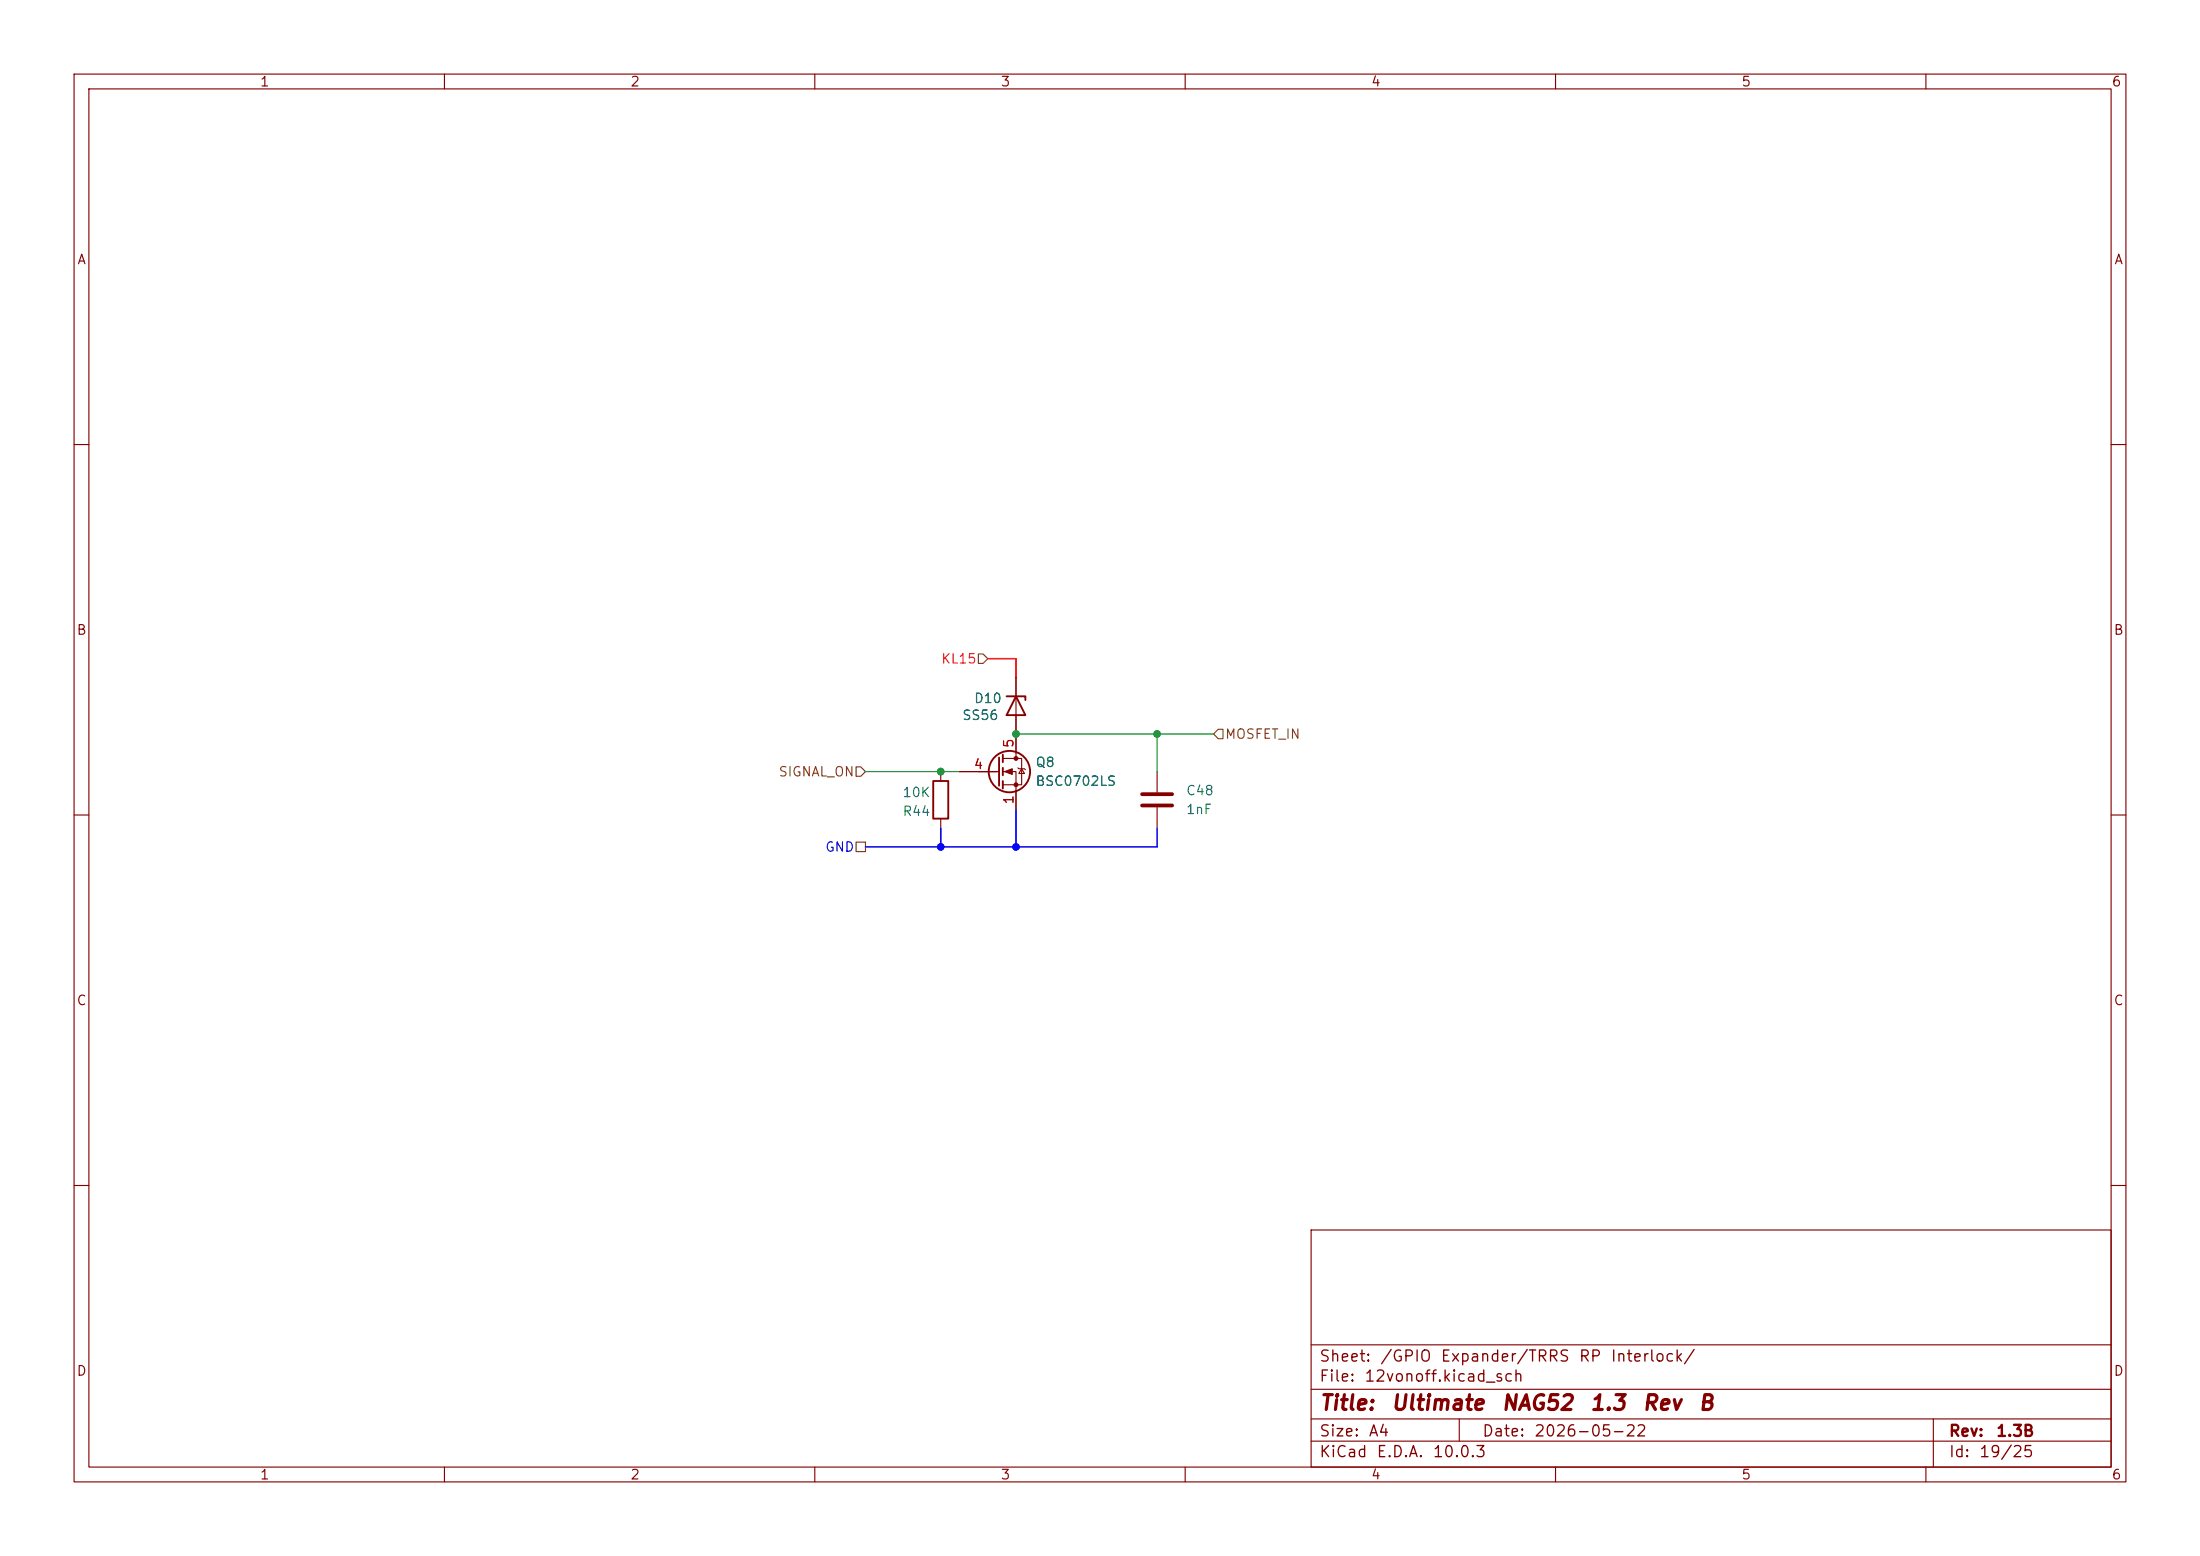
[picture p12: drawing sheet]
<svg xmlns="http://www.w3.org/2000/svg" width="297mm" height="210mm" viewBox="0 0 297 210" stroke-linecap="round" stroke-linejoin="round" font-family="sans-serif">
<g fill="none" stroke="#840000" stroke-width=".15">
<path d="M10 10h277v190h-277zM12 12h273v186h-273zM60 10v2M110 10v2M160 10v2M210 10v2M260 10v2M10 60h2M285 60h2M137.2 91.4v11M10 110h2M127 104.1v1.3"/>
<path d="M127 110.5v1.3M129.5 104.1h5.4M135.4 102.4h2.5v3.5h-2.5M135.4 104.1h1.8v5.1M137.4 103.6l.1 .2h.8l.1 .1M137.9 103.8l.4 .6h-.8zM156.2 104.1v2.8M156.2 109v2.8M285 110h2M10 160h2M177 166h108v32h-108zM285 160h2"/>
<path d="M60 198v2M110 198v2M160 198v2M177 194.5h108M177 191.5h108M177 187.5h108M177 181.5h108M197 191.5v3M210 198v2M260 198v2M261 191.5v6.5"/>
</g>
<g fill="none" stroke="#840000" stroke-width=".25">
<path d="M135.9 94h2.5v.5M137.2 94l1.2 2.5h-2.5zM126 105.4h2v5.1h-2zM134.9 102.2v3.8M135.4 101.9v1M135.4 103.6v1M135.4 105.4v1"/>
<circle cx="136.3" cy="104.1" r="2.79"/>
</g>
<path d="M154.2 108.7h4M154.2 107.2h4" fill="none" stroke="#840000" stroke-width=".51"/>
<g fill="#840000" stroke="#840000" stroke-width=".15">
<path d="M135.6 104.1l1.1-.3v.7z"/>
<circle cx="137.2" cy="102.4" r=".25"/>
<circle cx="137.2" cy="105.9" r=".25"/>
</g>
<path d="M132.1 88.3h.6l.6 .6-.6 .6h-.6zM164.5 98.4h.6v1.3h-.6l-.7-.6zM115.6 113.7h1.2v1.2h-1.2zM115.6 103.5h.6l.6 .6-.6 .7h-.6z" fill="none" stroke="#725600" stroke-width=".15"/>
<path d="M133.3 88.9h3.9v2.5" fill="none" stroke="#f00" stroke-width=".2"/>
<path d="M127 111.8v2.5M137.2 109.2v5.1M156.2 111.8v2.5h-39.4" fill="none" stroke="#00f" stroke-width=".2"/>
<path d="M137.2 99.1h26.6M156.2 99.1v5M116.8 104.1h12.7" fill="none" stroke="#009600" stroke-width=".15"/>
<g fill="#00f" stroke="#00f" stroke-width=".14">
<circle cx="127" cy="114.3" r=".46"/>
<circle cx="137.2" cy="114.3" r=".46"/>
</g>
<g fill="#009600" stroke="#009600" stroke-width=".14">
<circle cx="137.2" cy="99.1" r=".46"/>
<circle cx="127" cy="104.1" r=".46"/>
<circle cx="156.2" cy="99.1" r=".46"/>
</g>
<g font-size="2" fill="#840000">
<text x="178" y="190.8">Title:</text>
<text x="187.7" y="190.8">Ultimate</text>
<text x="202.6" y="190.8">NAG52</text>
<text x="214.5" y="190.8">1.3</text>
<text x="221.6" y="190.8">Rev</text>
<text x="229.2" y="190.8">B</text>
</g>
<g font-size="1.5" fill="#840000">
<text x="178" y="184.2">Sheet:</text>
<text x="186.2" y="184.2">/GPIO</text>
<text x="194.4" y="184.2">Expander/TRRS</text>
<text x="213" y="184.2">RP</text>
<text x="217.3" y="184.2">Interlock/</text>
<text x="178" y="186.9">File:</text>
<text x="184.1" y="186.9">12vonoff.kicad_sch</text>
<text x="178" y="197.1">KiCad</text>
<text x="178" y="194.3">Size:</text>
<text x="184.7" y="194.3">A4</text>
<text x="185.7" y="197.1">E.D.A.</text>
<text x="193.3" y="197.1">10.0.3</text>
<text x="200" y="194.3">Date:</text>
<text x="207" y="194.3">2026-05-22</text>
<text x="263" y="194.3">Rev:</text>
<text x="263" y="197.1">Id:</text>
<text x="267.1" y="197.1">19/25</text>
<text x="269.4" y="194.3">1.3B</text>
</g>
<g font-size="1.3" fill="#840000">
<text x="35" y="12">1</text>
<text x="85" y="12">2</text>
<text x="135" y="12">3</text>
<text x="185" y="12">4</text>
<text x="235" y="12">5</text>
<text x="285" y="12">6</text>
<text x="10.3" y="36">A</text>
<text x="285.3" y="36">A</text>
<text x="10.3" y="86">B</text>
<text x="285.3" y="86">B</text>
<text x="10.3" y="136">C</text>
<text x="285.3" y="136">C</text>
<text x="10.3" y="186">D</text>
<text x="285.3" y="186">D</text>
<text x="35" y="200">1</text>
<text x="85" y="200">2</text>
<text x="135" y="200">3</text>
<text x="185" y="200">4</text>
<text x="235" y="200">5</text>
<text x="285" y="200">6</text>
</g>
<text font-size="1.3" fill="#f00" x="127" y="89.9">KL15</text>
<g font-size="1.3" fill="#006464">
<text x="131.4" y="95.2">D10</text>
<text x="129.8" y="97.5">SS56</text>
<text x="121.8" y="107.9">10K</text>
<text x="139.7" y="106.4">BSC0702LS</text>
<text x="139.7" y="103.8">Q8</text>
<text x="160" y="107.7">C48</text>
<text x="121.8" y="110.4">R44</text>
<text x="160" y="110.2">1nF</text>
</g>
<g font-size="1.3" fill="#a90000">
<text x="137.1" y="101" transform="rotate(-90 137.1 101)">5</text>
<text x="131.4" y="104.1">4</text>
<text x="137.1" y="108.7" transform="rotate(-90 137.1 108.7)">1</text>
</g>
<g font-size="1.3" fill="#725600">
<text x="165.3" y="100">MOSFET_IN</text>
<text x="105" y="105.1">SIGNAL_ON</text>
</g>
<text font-size="1.3" fill="#00f" x="111.3" y="115.3">GND</text>
</svg>
